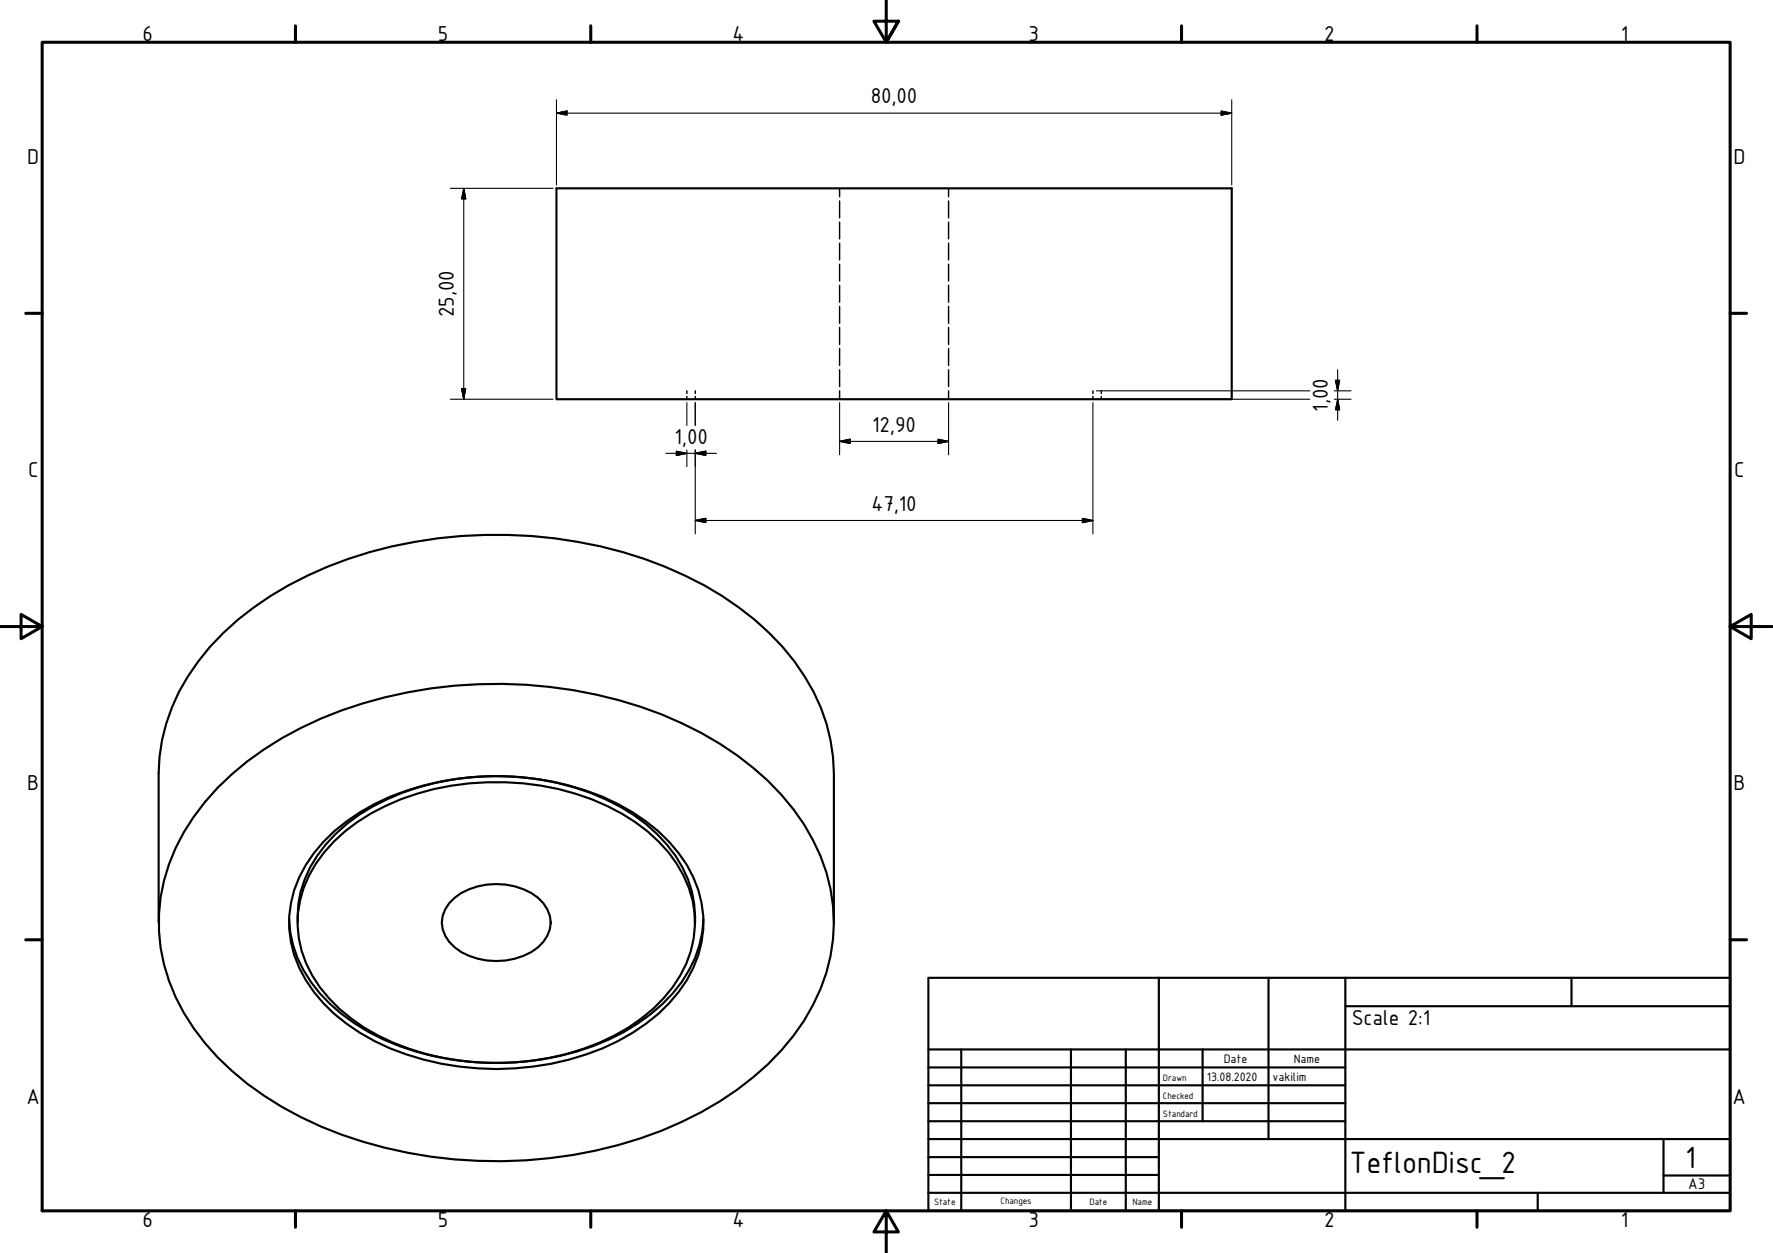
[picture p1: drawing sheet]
<svg xmlns="http://www.w3.org/2000/svg" width="420mm" height="297mm" viewBox="0 0 420 297" stroke-linecap="round" stroke-linejoin="round" font-family="sans-serif">
<!-- layer: Visible (ISO) -->
<path d="M131.9 44.6h160v50h-160zM51.6 186.8a80 80 0 0 1 34.4-20.1 108.7 108.7 0 0 1 75.6 4.8 68.1 68.1 0 0 1 28.9 23.9 41.8 41.8 0 0 1 0 46.6 68.1 68.1 0 0 1-28.9 23.9 108.5 108.5 0 0 1-85.6 1.1 69.7 69.7 0 0 1-30.1-23.3 42.1 42.1 0 0 1 0-50l2.7-3.6zM76.6 199.6a51.4 51.4 0 0 1 28-14.4 66.5 66.5 0 0 1 41.9 5.4 38.7 38.7 0 0 1 17.8 17.4 25.6 25.6 0 0 1-3.5 27.1 45.2 45.2 0 0 1-21.9 14.9 66.7 66.7 0 0 1-50.2-3.2 38.7 38.7 0 0 1-17.8-17.4 25.6 25.6 0 0 1 3.5-27.1zM79.1 199.5a51.2 51.2 0 0 1 27.9-13.2 62.5 62.5 0 0 1 40.3 6.6 35.2 35.2 0 0 1 15.9 17.6 24.8 24.8 0 0 1-3.8 23.5 43.1 43.1 0 0 1-21.1 14.6 63.8 63.8 0 0 1-48.7-3.1 36.7 36.7 0 0 1-17-17.1 24.8 24.8 0 0 1 4.2-26.4zM37.6 218.7v-35.4a45.8 45.8 0 0 1 12.1-29.9 77.4 77.4 0 0 1 32.8-20.9 109.9 109.9 0 0 1 75.1 1.9 72.4 72.4 0 0 1 30.7 22.4 44.3 44.3 0 0 1 9.3 26.5v35.4M68.5 218a30.3 30.3 0 0 0 12.5 22.4 58 58 0 0 0 34.4 11.6 62.2 62.2 0 0 0 35.8-9.4 34 34 0 0 0 14.5-18.5l.7-3 .3-3.1M70.5 218.7a27.2 27.2 0 0 1 9-21 48.6 48.6 0 0 1 23.5-12.1 63.1 63.1 0 0 1 44 5.6 37.2 37.2 0 0 1 14.7 14.4 25.4 25.4 0 0 1 3 13.1M106.4 214.2a15.1 15.1 0 0 1 13.4-4.5 12.5 12.5 0 0 1 9.9 5.9 7.1 7.1 0 0 1-2.2 9 16.6 16.6 0 0 1-19.8 0 7.1 7.1 0 0 1-1.3-10.4z" fill="none" stroke="#000" stroke-width=".51"/>
<!-- layer: Hidden (ISO) -->
<g fill="none" stroke="#000" stroke-width=".34">
<path d="M199 44.6v2M199 47.7v3.9M199 52.6v4M199 57.6v4M224.8 44.6v2M224.8 47.7v3.9M224.8 52.6v4M224.8 57.6v4M199 62.6v4M199 67.6v4.1M199 72.6v4.1M199 77.6v4"/>
<path d="M224.8 62.6v4M224.8 67.6v4.1M224.8 72.6v4.1M224.8 77.6v4M162.8 92.7v.6M162.8 94v.6M164.8 92.7v.6M164.8 94v.6M199 82.6v4M199 87.7v3.9M199 92.7v1.9M224.8 82.6v4"/>
<path d="M224.8 87.7v3.9M224.8 92.7v1.9M259 92.7v.6M259 94v.6M261 92.7v.6M261 94v.6"/>
</g>
<!-- layer: Border (ISO) -->
<g fill="none" stroke="#000" stroke-width=".72">
<path d="M10 10h400v277h-400zM70 6.1v3.9M140 6.1v3.9M210 0v10l-2.9-5h5.8l-2.9 5 2.9-5M280 6.1v3.9M350 6.1v3.9M6.1 74.3h3.9M410 74.3h3.9M0 148.5h10l-5-2.8v5.7l5-2.9M410 148.5l5 2.9v-5.7l-5 2.8h10M6.1 222.8h3.9M410 222.8h3.9"/>
<path d="M70 287v3.9M140 287v3.9M210 287l2.9 5h-5.8l2.9-5v10M280 287v3.9M350 287v3.9"/>
</g>
<!-- layer: Title (ISO) -->
<g fill="none" stroke="#000" stroke-width=".51">
<path d="M220 231.8h190v55.2h-190zM274.6 231.8v55.2M300.6 231.8v38.2M318.8 238.5h91.2M318.8 231.8v55.2M372.4 231.8v6.7M220 253.1h98.8M220 257.3h98.8M220 248.8h190M227.8 248.8v38.2M253.8 248.8v38.2M266.8 248.8v38.2"/>
<path d="M285 248.8v17M220 261.5h98.8M220 265.8h98.8M220 270h190M220 274.3h54.6M220 278.5h54.6M394.2 278.7h15.8M394.2 270v12.8M220 282.8h190M364.4 282.8v4.2"/>
</g>
<!-- layer: Dimension (ISO) -->
<g fill="none" stroke="#000" stroke-width=".25">
<path d="M131.9 26.8l2.5-.5v1zM131.9 26.8h160M131.9 23.7v20.1M289.4 26.3l2.5 .5-2.5 .5zM291.9 23.7v20.1M106.7 44.6h24.4M109.9 44.6l.5 2.5h-1zM109.9 44.6v50M106.7 94.6h24.4M109.4 92.1h1l-.5 2.5zM162.8 95.4v5.5M164.8 95.4v5.5"/>
<path d="M199 95.4v12.4M224.8 95.4v12.4M259 95.4v31.2M259.8 92.7h50.6M259.8 94.6h50.6M316.2 92.7h4M316.2 94.6h4M316.5 90.2h1l-.5 2.5zM317 94.6l.5 2.5h-1zM317 87.7v11.9M157.8 107.5h12M160.3 107l2.5 .5-2.5 .5z"/>
<path d="M162.8 106.7v3.9M164.8 107.5l2.5-.5v1zM164.8 106.7v19.9M199 104.6l2.5-.5v1zM199 104.6h25.8M222.3 104.1l2.5 .5-2.5 .5zM164.8 123.4l2.5-.5v1zM164.8 123.4h94.2M256.5 122.9l2.5 .5-2.5 .5z"/>
</g>
<g fill="#000" stroke="#000" stroke-width=".25">
<path d="M131.9 26.8l2.5-.5zM131.9 26.8l2.5-.5v1zM289.4 27.3l2.5-.5zM289.4 26.3l2.5 .5-2.5 .5zM109.9 44.6l.5 2.5zM109.9 44.6l.5 2.5h-1zM109.4 92.1l.5 2.5zM109.4 92.1h1l-.5 2.5zM316.5 90.2l.5 2.5zM316.5 90.2h1l-.5 2.5zM317 94.6l.5 2.5zM317 94.6l.5 2.5h-1z"/>
<path d="M160.3 108l2.5-.5zM160.3 107l2.5 .5-2.5 .5zM164.8 107.5l2.5-.5zM164.8 107.5l2.5-.5v1zM199 104.6l2.5-.5zM199 104.6l2.5-.5v1zM222.3 105.1l2.5-.5zM222.3 104.1l2.5 .5-2.5 .5zM164.8 123.4l2.5-.5zM164.8 123.4l2.5-.5v1zM256.5 123.9l2.5-.5zM256.5 122.9l2.5 .5-2.5 .5z"/>
</g>
<g font-size="7.9">
<text x="319.8" y="278.2">TeflonDisc_2</text>
<text x="399.3" y="276.8">1</text>
</g>
<g font-size="5.5">
<text x="33.8" y="9.6">6</text>
<text x="103.8" y="9.6">5</text>
<text x="173.6" y="9.6">4</text>
<text x="243.8" y="9.6">3</text>
<text x="313.8" y="9.6">2</text>
<text x="384.1" y="9.6">1</text>
<text x="206.4" y="24.5">80,00</text>
<text x="6.4" y="38.9">D</text>
<text x="410.8" y="38.9">D</text>
<text x="107.6" y="75.1" transform="rotate(-90 107.6 75.1)">25,00</text>
<text x="314.7" y="97.6" transform="rotate(-90 314.7 97.6)">1,00</text>
<text x="159.9" y="105.1">1,00</text>
<text x="206.7" y="102.3">12,90</text>
<text x="6.6" y="113.1">C</text>
<text x="410.9" y="113.1">C</text>
<text x="206.5" y="121.1">47,10</text>
<text x="6.4" y="187.4">B</text>
<text x="410.8" y="187.4">B</text>
<text x="320.3" y="243">Scale 2:1</text>
<text x="6.3" y="261.6">A</text>
<text x="410.6" y="261.6">A</text>
<text x="33.8" y="290.9">6</text>
<text x="103.8" y="290.9">5</text>
<text x="173.6" y="290.9">4</text>
<text x="243.8" y="290.9">3</text>
<text x="313.8" y="290.9">2</text>
<text x="384.1" y="290.9">1</text>
</g>
<text font-size="3.9" x="400.1" y="282">A3</text>
<g font-size="3.1">
<text x="286" y="256.3">13.08.2020</text>
<text x="290" y="252">Date</text>
<text x="301.6" y="256.3">vakilim</text>
<text x="306.6" y="252">Name</text>
</g>
<g font-size="2.4">
<text x="275.6" y="256.3">Drawn</text>
<text x="275.6" y="260.5">Checked</text>
<text x="275.6" y="264.8">Standard</text>
<text x="221.4" y="285.7">State</text>
<text x="237.1" y="285.4">Changes</text>
<text x="258.2" y="285.7">Date</text>
<text x="268.4" y="285.7">Name</text>
</g>
</svg>
